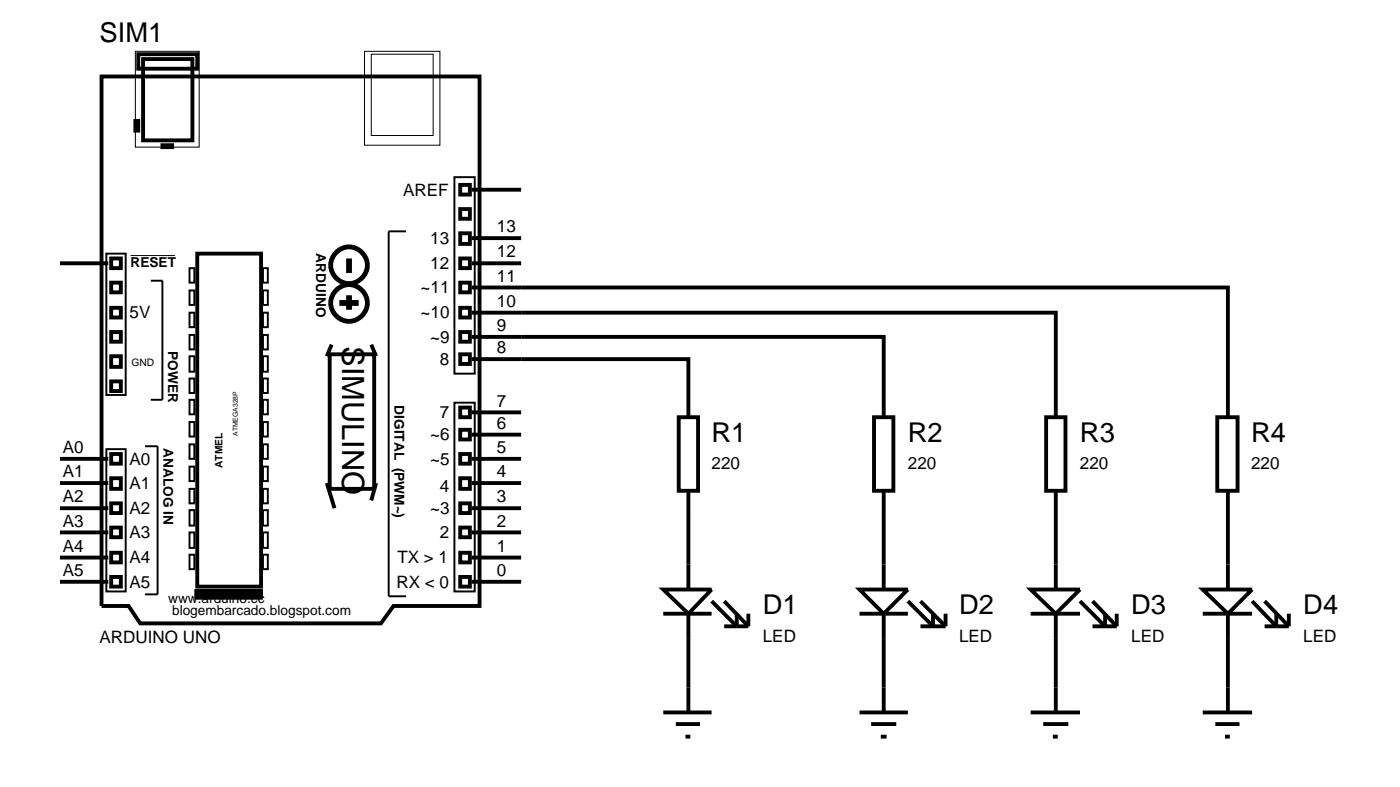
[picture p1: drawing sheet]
<svg xmlns="http://www.w3.org/2000/svg" width="145mm" height="81mm" viewBox="0 0 145 81" stroke-linecap="round" stroke-linejoin="round" font-family="sans-serif">
<g fill="none" stroke="#000" stroke-width=".4">
<path d="M10.5 7.9h39.1v54.7h-8.9l-1.3 1.8h-24.9l-1.2-1.8h-2.8zM14 12.5h.3v1h-.3zM14.3 5.6h6.1v1.5h-6.1zM14.8 6.1h5.1v8.4h-5.1zM16.8 15h1v.2h-1zM47.6 19.1h1v1h-1zM48.8 19.6h5.1M6.2 27.2h5M11.5 29.2h1v1h-1zM11.5 34.3h1v1h-1zM11.5 39.4h1v1h-1zM11.5 36.8h1v1.1h-1z"/>
<path d="M11.5 31.8h1v1h-1zM11.5 26.7h1v1h-1zM20.4 26.2h6.6v34.4h-6.6zM34.1 36.6h4.6v13.9h-4.6zM34.3 35.6l-.5 1.2M38.4 35.6l.5 1.2M47.6 24.1h1v1.1h-1zM47.6 26.7h1v1h-1zM47.6 29.2h1v1h-1zM47.6 31.8h1v1h-1zM47.6 34.3h1v1h-1zM47.6 21.6h1v1h-1z"/>
<path d="M47.6 36.6h1v1h-1zM48.8 37.1h22.4v6M48.8 34.8h42.6v8.3M48.8 32.3h60.4v10.8M48.8 29.7h78.2v13.4M48.8 27.2h5.1M48.8 24.6h5.1M6.2 57.6h5M6.2 55h5M6.2 52.5h5M6.2 49.9h5M6.2 47.4h5"/>
<path d="M11.5 46.9h1v1h-1zM11.5 49.4h1v1.1h-1zM11.5 52h1v1h-1zM11.5 54.5h1v1h-1zM11.5 57.1h1v1h-1zM11.5 59.6h1v1h-1zM33.8 49.9l.8 2.6M38.9 49.9l-.5 1.8M47.6 42.1h1v1h-1zM47.6 44.4h1v1h-1zM47.6 46.9h1v1h-1zM47.6 49.4h1v1.1h-1z"/>
<path d="M47.6 52h1v1h-1zM47.6 54.5h1v1h-1zM47.6 57.1h1v1h-1zM47.6 59.6h1v1h-1zM48.8 57.6h5.1M48.8 55h5.1M48.8 52.5h5.1M48.8 49.9h5.1M48.8 47.4h5.1M48.8 44.9h5.1M48.8 42.6h5.1M70.2 43.1h2v7.6h-2z"/>
<path d="M71.2 50.7v10.2M90.4 43.1h2v7.6h-2zM91.4 50.7v10.2M108.2 43.1h2v7.6h-2zM109.2 50.7v10.2M125.9 43.1h2.1v7.6h-2.1zM127 50.7v10.2M6.2 60.1h5M48.8 60.1h5.1M68.6 60.9h5l-2.4 2.5zM68.6 63.4h5M68.6 73.6h5"/>
<path d="M69.9 74.8h2.5M70.9 76.1h.5M71.2 63.4v10.2M73.6 62.1l2.6 2.6v-1.3M74.9 62.1l2.5 2.6M74.9 64.7h2.5M77.4 63.4v1.3M88.9 60.9h5l-2.5 2.5zM88.9 63.4h5M88.9 73.6h5M90.1 74.8h2.6M91.1 76.1h.6"/>
<path d="M91.4 63.4v10.2M93.9 62.1l2.6 2.6v-1.3M95.2 64.7h2.6M95.2 62.1l2.6 2.6M97.8 63.4v1.3M106.6 60.9h5.1l-2.5 2.5zM106.6 63.4h5.1M106.6 73.6h5.1M107.9 74.8h2.6M108.9 76.1h.5M109.2 63.4v10.2M111.7 62.1l2.6 2.6v-1.3"/>
<path d="M113 64.7h2.5M113 62.1l2.5 2.6M115.5 63.4v1.3M124.4 60.9h5.1l-2.5 2.5zM124.4 63.4h5.1M124.4 73.6h5.1M125.7 74.8h2.5M126.7 76.1h.5M127 63.4v10.2M129.5 62.1l2.5 2.6v-1.3M130.8 64.7h2.5M130.8 62.1l2.5 2.6"/>
<path d="M133.3 63.4v1.3"/>
</g>
<g fill="none" stroke="#000" stroke-width=".2">
<path d="M47 18.3h2.1v20.3h-2.1zM11 26.2h2v14.6h-2zM15.6 29h1.2v12.3h-1.2M19.6 27.7h.5v1.5h-.5zM19.6 30h.5v1.5h-.5zM19.6 32.3h.5v1.5h-.5zM19.6 34.6h.5v1.5h-.5zM19.6 36.8h.5v1.6h-.5zM19.6 39.1h.5v1.5h-.5zM27.2 27.7h.5v1.5h-.5zM27.2 30h.5v1.5h-.5zM27.2 32.3h.5v1.5h-.5z"/>
<path d="M27.2 34.6h.5v1.5h-.5zM27.2 36.8h.5v1.6h-.5zM27.2 39.1h.5v1.5h-.5zM42 23.9h-1.8v37.7h1.8M11 46.4h2v14.7h-2zM15 46.1h1.3v15.3h-1.3M19.6 41.3h.5v1.5h-.5zM19.6 43.6h.5v1.5h-.5zM19.6 45.9h.5v1.5h-.5zM19.6 48.2h.5v1.5h-.5zM19.6 50.5h.5v1.5h-.5zM19.6 52.7h.5v1.6h-.5z"/>
<path d="M19.6 55h.5v1.6h-.5zM19.6 57.3h.5v1.5h-.5zM27.2 41.3h.5v1.5h-.5zM27.2 43.6h.5v1.5h-.5zM27.2 45.9h.5v1.5h-.5zM27.2 48.2h.5v1.5h-.5zM27.2 50.5h.5v1.5h-.5zM27.2 52.7h.5v1.6h-.5zM27.2 55h.5v1.6h-.5zM27.2 57.3h.5v1.5h-.5zM47 41.6h2.1v19.5h-2.1z"/>
</g>
<g fill="none" stroke="#000" stroke-width=".5">
<circle cx="36.1" cy="27.4" r="1.89"/>
<circle cx="36.1" cy="31.3" r="1.89"/>
</g>
<path d="M35.1 31.3h2M36.1 26.7v1.5M36.1 30.5v1.5" fill="none" stroke="#000" stroke-width=".6" stroke-linecap="butt"/>
<path d="M14 5.3h6.6v9.9h-6.6zM37.7 5.3h7.8v9.7h-7.8zM38.4 5.6h6.4v8.4h-6.4zM13.5 26.4h4.6" fill="none" stroke="#000" stroke-width=".1"/>
<path d="M20.1 61.4h7.1" fill="none" stroke="#000" stroke-width="1.1" stroke-linecap="butt"/>
<text font-size="3.2" x="35.4" y="35.8" transform="rotate(90 35.4 35.8)">SIMULINO</text>
<g font-size="2.8">
<text x="10.3" y="4.4">SIM1</text>
<text x="73.6" y="45.7">R1</text>
<text x="93.9" y="45.7">R2</text>
<text x="111.7" y="45.7">R3</text>
<text x="129.4" y="45.7">R4</text>
<text x="78.9" y="63.5">D1</text>
<text x="99.2" y="63.5">D2</text>
<text x="117" y="63.5">D3</text>
<text x="134.8" y="63.5">D4</text>
</g>
<g font-size="1.8">
<text x="41.7" y="20.2">AREF</text>
<text x="51.4" y="24">13</text>
<text x="44.5" y="25.2">13</text>
<text x="44.5" y="27.8">12</text>
<text x="51.4" y="29.1">11</text>
<text x="51.4" y="26.6">12</text>
<text x="13.4" y="32.9">5V</text>
<text x="43.5" y="30.3">~11</text>
<text x="43.5" y="32.9">~10</text>
<text x="44.5" y="35.4">~9</text>
<text x="51.4" y="34.2">9</text>
<text x="51.4" y="31.7">10</text>
<text x="45.5" y="37.7">8</text>
<text x="51.4" y="42">7</text>
<text x="51.4" y="36.5">8</text>
<text x="6.5" y="46.8">A0</text>
<text x="13.4" y="48">A0</text>
<text x="44.5" y="45.5">~6</text>
<text x="44.5" y="48">~5</text>
<text x="45.5" y="43.2">7</text>
<text x="51.4" y="46.8">5</text>
<text x="51.4" y="44.3">6</text>
<text x="6.5" y="51.9">A2</text>
<text x="6.5" y="49.3">A1</text>
<text x="13.4" y="50.5">A1</text>
<text x="13.4" y="53.1">A2</text>
<text x="44.5" y="53.1">~3</text>
<text x="45.5" y="50.8">4</text>
<text x="51.4" y="51.9">3</text>
<text x="51.4" y="49.3">4</text>
<text x="73.6" y="48.5">220</text>
<text x="93.9" y="48.5">220</text>
<text x="111.7" y="48.5">220</text>
<text x="129.4" y="48.5">220</text>
<text x="6.5" y="59.5">A5</text>
<text x="6.5" y="57">A4</text>
<text x="6.5" y="54.4">A3</text>
<text x="13.4" y="55.6">A3</text>
<text x="13.4" y="58.2">A4</text>
<text x="41.1" y="58.2">TX &gt; 1</text>
<text x="45.5" y="55.6">2</text>
<text x="51.4" y="59.5">0</text>
<text x="51.4" y="57">1</text>
<text x="51.4" y="54.4">2</text>
<text x="13.4" y="60.7">A5</text>
<text x="41" y="60.7">RX &lt; 0</text>
<text x="10.3" y="66.4">ARDUINO UNO</text>
<text x="78.9" y="66.3">LED</text>
<text x="99.2" y="66.3">LED</text>
<text x="117" y="66.3">LED</text>
<text x="134.8" y="66.3">LED</text>
</g>
<g font-size="1.4">
<text x="13.5" y="27.6">RESET</text>
<text x="32.7" y="26.2" transform="rotate(90 32.7 26.2)">ARDUINO</text>
<text x="17.4" y="36.3" transform="rotate(90 17.4 36.3)">POWER</text>
<text x="40.8" y="41.9" transform="rotate(90 40.8 41.9)">DIGITAL (PWM~)</text>
<text x="16.9" y="46.3" transform="rotate(90 16.9 46.3)">ANALOG IN</text>
<text x="17.4" y="62.3">www.arduino.cc</text>
<text x="17.8" y="63.6">blogembarcado.blogspot.com</text>
</g>
<g font-size="1.1">
<text x="13.6" y="37.9">GND</text>
<text x="23" y="48.4" transform="rotate(-90 23 48.4)">ATMEL</text>
</g>
<text font-size=".7" x="24.6" y="45" transform="rotate(-90 24.6 45)">ATMEGA328P</text>
</svg>
